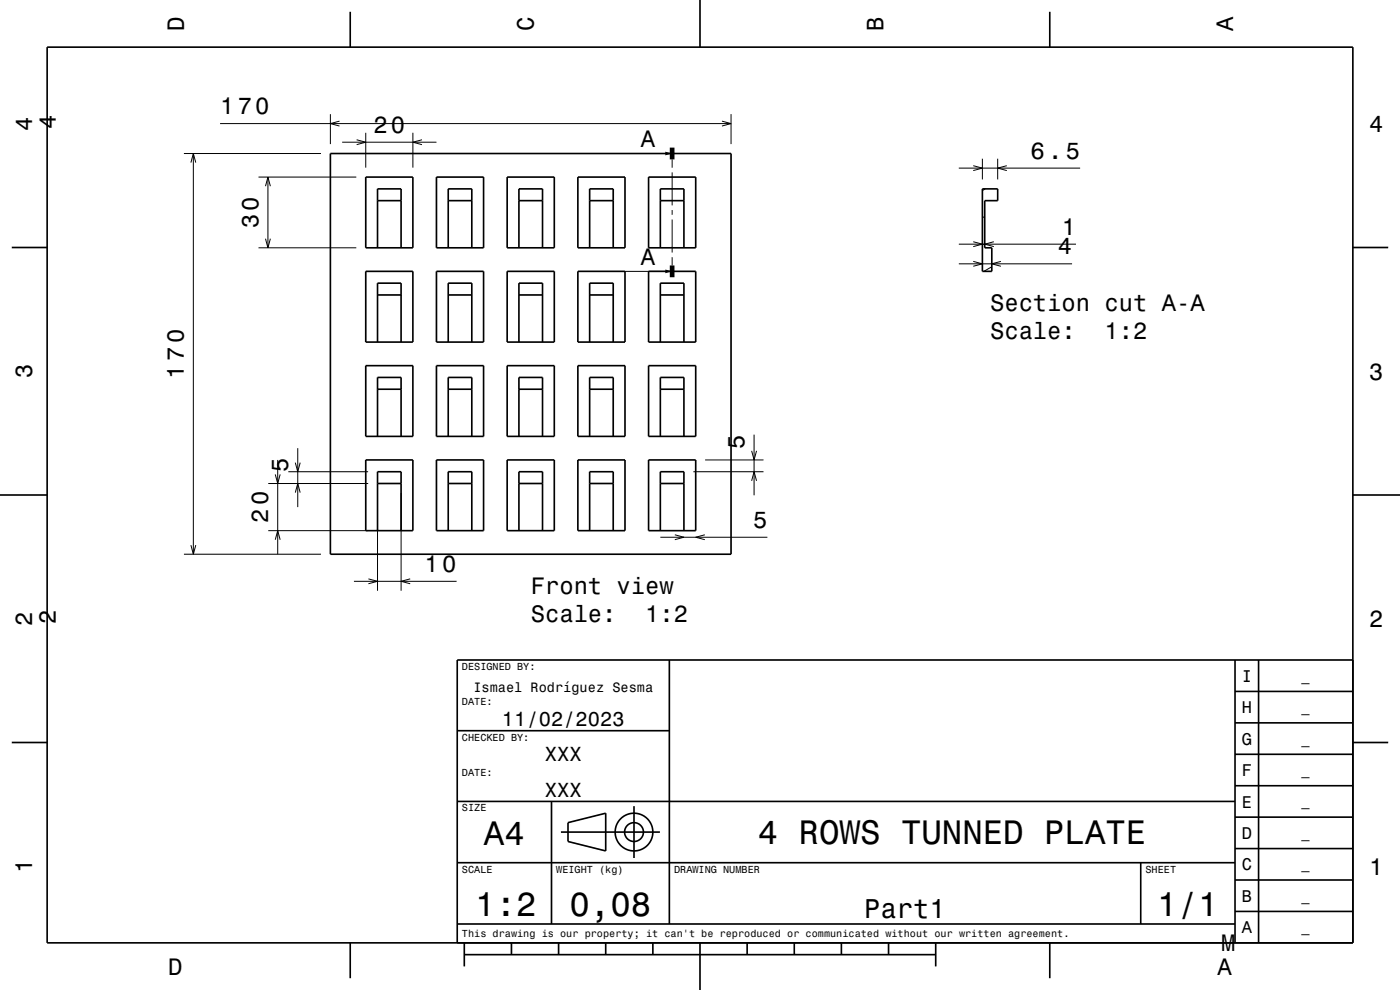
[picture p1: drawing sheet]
<svg xmlns="http://www.w3.org/2000/svg" width="297mm" height="210mm" viewBox="0 0 297 210" stroke-linecap="round" stroke-linejoin="round" font-family="sans-serif">
<g fill="none" stroke="#000" stroke-width=".21">
<path d="M39 32.6h29.1M40.5 34.5l.5-1.9 .5 1.9M41 32.6v85M46.7 26.2h108.4M54.8 37.6h20.8M56.3 39.5l.5-1.9 .6 1.9M56.8 37.6v15M70.1 24.2v6.4M72 25.7l-1.9 .5 1.9 .5M72.6 30.2h20M75.7 29.6l1.9 .6-1.9 .5M77.6 28.2v7.4"/>
<path d="M87.6 28.2v7.4M89.5 29.6l-1.9 .6 1.9 .5M132.6 32.6h8.5M142.6 33.8v1.8M142.6 36.6v7M153.2 25.7l1.9 .5-1.9 .5M155.1 24.2v6.4M203.4 35.7h25.8M206.5 35.1l1.9 .6-1.9 .5M208.4 33.7v4.4M211.7 33.7v4.4M213.6 35.1l-1.9 .6 1.9 .5"/>
<path d="M54.8 52.6h20.8M56.3 50.6l.5 2 .6-2M132.6 57.6h8.5M142.6 54.6v1.7M142.6 44.6v1M142.6 46.6v7M203.4 51.8h24.9M203.4 56h24M206.5 51.3l1.9 .5-1.9 .5M206.5 55.4l1.9 .6-1.9 .5M208.9 51.7l-.5 .3M208.9 45.9l-.5 .3"/>
<path d="M209 40.1l-.6 .3M210.4 56.6l-1.7 1M210.8 51.3l-1.9 .5 1.9 .5M212.3 55.4l-1.9 .6 1.9 .5M58.9 97.6v20M62.6 98.1l.6 2 .5-2M63.2 95.1v12.5M149.6 97.6h12.4M159.5 95.6l.5 2 .5-2M160 92.2v12.9M39 117.6h29.1M40.5 115.6l.5 2 .5-2"/>
<path d="M56.9 112.6h21.2M56.9 102.6h21.2M58.4 114.5l.5-1.9 .5 1.9M58.4 100.6l.5 2 .5-2M61.2 100.1h16.9M62.6 104.5l.6-1.9 .5 1.9M80.1 104.6v20.7M85.1 104.6v20.7M140.1 114h22.7M143.2 113.4l1.9 .6-1.9 .5M147.1 100.1h14.9M149.5 113.4l-1.9 .6 1.9 .5"/>
<path d="M159.5 102l.5-1.9 .5 1.9M75.1 123.3h21.8M78.2 122.8l1.9 .5-1.9 .5M87 122.8l-1.9 .5 1.9 .5"/>
</g>
<g fill="none" stroke="#000" stroke-width=".35">
<path d="M10 10h277v190h-277zM74.3 2.5v7.5M148.5 0v10M222.7 2.5v7.5M70.1 32.6h85v85h-85zM77.6 37.6h10v15h-10zM92.6 37.6h10v15h-10zM107.6 37.6h10v15h-10zM122.6 37.6h10v15h-10zM137.6 37.6h10v15h-10zM2.5 52.5h7.5M77.6 57.6h10v15h-10z"/>
<path d="M80.1 52.6v-12.5h5v12.5M80.1 42.6h5M92.6 57.6h10v15h-10zM95.1 52.6v-12.5h5v12.5M95.1 42.6h5M107.6 57.6h10v15h-10zM110.1 52.6v-12.5h5v12.5M110.1 42.6h5M122.6 57.6h10v15h-10zM125.1 52.6v-12.5h5v12.5M125.1 42.6h5M137.6 57.6h10v15h-10z"/>
<path d="M140.1 52.6v-12.5h5v12.5M140.1 42.6h5M208.4 40.1h3.3v2.5h-2.8v10h1.5v5h-2zM287 52.5h7.5M77.6 77.6h10v15h-10zM80.1 72.6v-12.5h5v12.5M80.1 62.6h5M92.6 77.6h10v15h-10zM95.1 72.6v-12.5h5v12.5M95.1 62.6h5M107.6 77.6h10v15h-10zM110.1 72.6v-12.5h5v12.5"/>
<path d="M110.1 62.6h5M122.6 77.6h10v15h-10zM125.1 72.6v-12.5h5v12.5M125.1 62.6h5M137.6 77.6h10v15h-10zM140.1 72.6v-12.5h5v12.5M140.1 62.6h5M77.6 97.6h10v15h-10zM80.1 92.6v-12.5h5v12.5M80.1 82.6h5M92.6 97.6h10v15h-10zM95.1 92.6v-12.5h5v12.5"/>
<path d="M95.1 82.6h5M107.6 97.6h10v15h-10zM110.1 92.6v-12.5h5v12.5M110.1 82.6h5M122.6 97.6h10v15h-10zM125.1 92.6v-12.5h5v12.5M125.1 82.6h5M137.6 97.6h10v15h-10zM140.1 92.6v-12.5h5v12.5M140.1 82.6h5M0 105h10M80.1 102.6h5"/>
<path d="M80.1 112.6v-12.5h5v12.5M95.1 102.6h5M95.1 112.6v-12.5h5v12.5M110.1 102.6h5M110.1 112.6v-12.5h5v12.5M125.1 102.6h5M125.1 112.6v-12.5h5v12.5M140.1 102.6h5M140.1 112.6v-12.5h5v12.5M287 105h10M142 140v56M262 140v60"/>
<path d="M267 140v60M287 140h-190v60M2.5 157.5h7.5M97 155h45M262 153.3h25M262 146.7h25M287 157.5h7.5M97 170h165M117 170v26M119 176.5h21M120.5 174.5l8-2v8l-8-2zM134.5 171v11"/>
<path d="M262 173.3h25M262 166.7h25M262 160h25M97 196h165M97 183h165M242 183v13M262 193.3h25M262 186.7h25M262 180h25M74.3 200v7.5M98.5 202.5h100M98.5 200v5"/>
<path d="M108.5 200v2.5M118.5 200v2.5M128.5 200v2.5M138.5 200v2.5M148.5 200v10M158.5 200v2.5M168.5 200v2.5M178.5 200v2.5M188.5 200v2.5M198.5 200v5M222.7 200v7.5"/>
<circle cx="134.5" cy="176.5" r="2"/>
<circle cx="134.5" cy="176.5" r="4"/>
</g>
<path d="M142.6 31.3v2.5M142.6 56.3v2.5" fill="none" stroke="#000" stroke-width="1" stroke-linecap="butt"/>
<g fill="#000">
<path d="M141.1 32.2l1.5 .4-1.5 .4z" fill-rule="evenodd"/>
<path d="M141.1 57.2l1.5 .4-1.5 .4z" fill-rule="evenodd"/>
</g>
<g font-size="7.2">
<text x="102.7" y="179.3">A4</text>
<text x="160.8" y="179.1">4 ROWS TUNNED PLATE</text>
<text x="100.8" y="194.3">1:2</text>
<text x="120.8" y="194.3">0,08</text>
<text x="245.5" y="194.3">1/1</text>
</g>
<text font-size="5.8" x="183.3" y="194.6">Part1</text>
<g font-size="5">
<text x="39" y="6.5" transform="rotate(-90 39 6.5)">D</text>
<text x="113.2" y="6.5" transform="rotate(-90 113.2 6.5)">C</text>
<text x="187.4" y="6.5" transform="rotate(-90 187.4 6.5)">B</text>
<text x="261.6" y="6.5" transform="rotate(-90 261.6 6.5)">A</text>
<text x="6.8" y="27.8" transform="rotate(-90 6.8 27.8)">4</text>
<text x="11.8" y="27.3" transform="rotate(-90 11.8 27.3)">4</text>
<text x="46.7" y="24.2">170</text>
<text x="79.2" y="28.2">20</text>
<text x="290.5" y="28.1">4</text>
<text x="135.9" y="31.3">A</text>
<text x="218.6" y="33.7">6.5</text>
<text x="54.8" y="48.5" transform="rotate(-90 54.8 48.5)">30</text>
<text x="224.4" y="54">4</text>
<text x="225.2" y="49.8">1</text>
<text x="135.9" y="56.3">A</text>
<text x="210" y="65.9">Section cut A-A</text>
<text x="210" y="72">Scale:</text>
<text x="234.3" y="72">1:2</text>
<text x="6.8" y="80.3" transform="rotate(-90 6.8 80.3)">3</text>
<text x="39" y="80.3" transform="rotate(-90 39 80.3)">170</text>
<text x="290.5" y="80.6">3</text>
<text x="158" y="95.2" transform="rotate(-90 158 95.2)">5</text>
<text x="61.2" y="100.2" transform="rotate(-90 61.2 100.2)">5</text>
<text x="56.9" y="110.9" transform="rotate(-90 56.9 110.9)">20</text>
<text x="159.8" y="112">5</text>
<text x="90.1" y="121.3">10</text>
<text x="112.6" y="125.9">Front view</text>
<text x="112.6" y="132">Scale:</text>
<text x="136.9" y="132">1:2</text>
<text x="6.8" y="132.8" transform="rotate(-90 6.8 132.8)">2</text>
<text x="11.8" y="132.3" transform="rotate(-90 11.8 132.3)">2</text>
<text x="290.5" y="133.1">2</text>
<text x="6.8" y="185.3" transform="rotate(-90 6.8 185.3)">1</text>
<text x="290.5" y="185.6">1</text>
<text x="259.1" y="201.8">M</text>
<text x="35.7" y="206.8">D</text>
<text x="258.3" y="206.8">A</text>
</g>
<g font-size="4.3">
<text x="106.5" y="154">11/02/2023</text>
<text x="115.6" y="161.5">XXX</text>
<text x="115.6" y="169">XXX</text>
</g>
<g font-size="3.6">
<text x="263.4" y="144.6">I</text>
<text x="263.4" y="151.3">H</text>
<text x="263.4" y="158">G</text>
<text x="263.4" y="164.6">F</text>
<text x="263.4" y="171.3">E</text>
<text x="263.4" y="178">D</text>
<text x="263.4" y="184.6">C</text>
<text x="263.4" y="191.3">B</text>
<text x="263.4" y="198">A</text>
</g>
<g font-size="2.9">
<text x="100.4" y="146.8">Ismael Rodríguez Sesma</text>
<text x="276.1" y="144.4">_</text>
<text x="276.1" y="151">_</text>
<text x="276.1" y="157.7">_</text>
<text x="276.1" y="164.4">_</text>
<text x="276.1" y="171">_</text>
<text x="276.1" y="177.7">_</text>
<text x="276.1" y="184.4">_</text>
<text x="276.1" y="191.1">_</text>
<text x="276.1" y="197.7">_</text>
</g>
<g font-size="2.2">
<text x="98" y="142.1">DESIGNED BY:</text>
<text x="98" y="149.6">DATE:</text>
<text x="98" y="157.1">CHECKED BY:</text>
<text x="98" y="164.6">DATE:</text>
<text x="98" y="172.1">SIZE</text>
<text x="98" y="185.1">SCALE</text>
<text x="118" y="185.1">WEIGHT (kg)</text>
<text x="143" y="185.1">DRAWING NUMBER</text>
<text x="243" y="185.1">SHEET</text>
<text x="98" y="198.8">This drawing is our property; it can't be reproduced or communicated without our written agreement.</text>
</g>
</svg>
